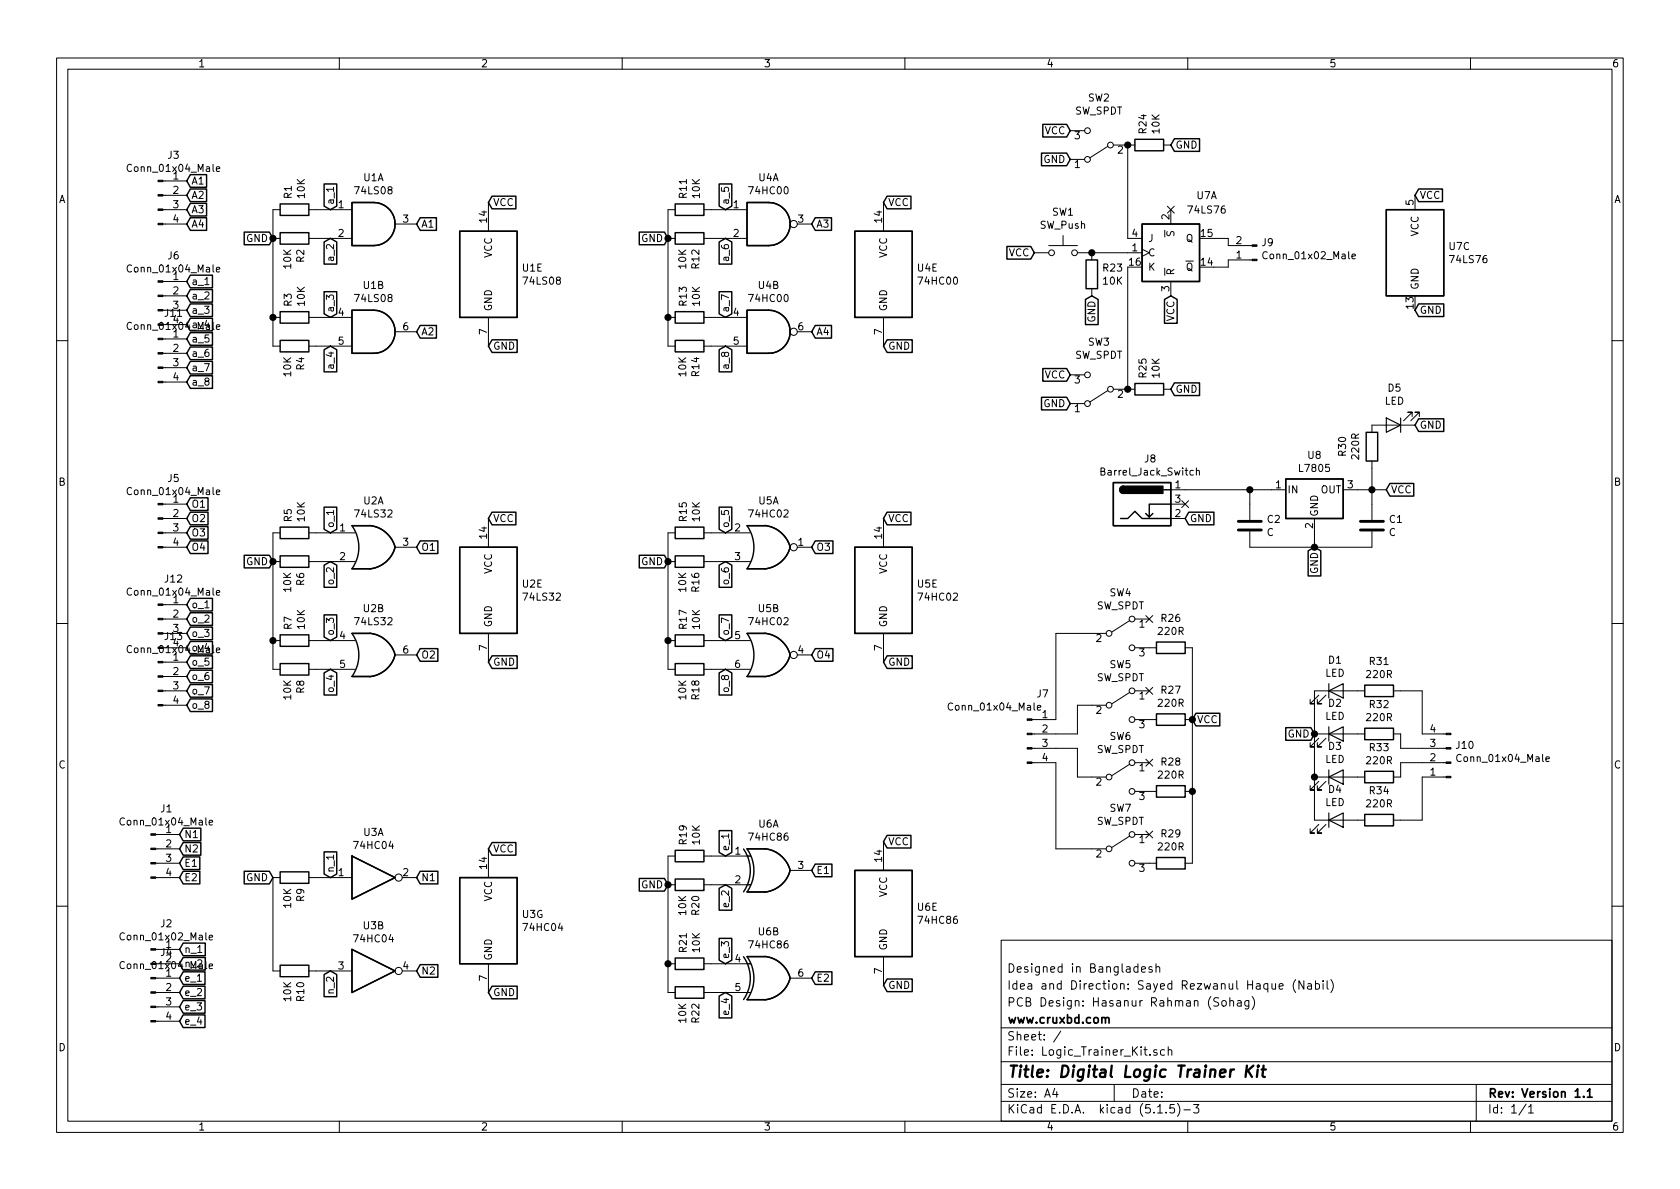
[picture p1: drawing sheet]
EESchema Schematic File Version 4
EELAYER 30 0
EELAYER END
$Descr A4 11693 8268
encoding utf-8
Sheet 1 1
Title "Digital Logic Trainer Kit"
Date ""
Rev "Version 1.1"
Comp "www.cruxbd.com"
Comment1 "PCB Design: Hasanur Rahman (Sohag)"
Comment2 "Idea and Direction: Sayed Rezwanul Haque (Nabil)"
Comment3 "Designed in Bangladesh"
Comment4 ""
$EndDescr
$Comp
L 74xx:74LS08 U1
U 1 1
P 2600 1550
F 0 "U1" H 2600 1875 50  0000 C CNN
F 1 "74LS08" H 2600 1784 50  0000 C CNN
F 2 "Logic_trainer_kit:DIP-14_W7.62mm" H 2600 1550 50  0001 C CNN
F 3 "http://www.ti.com/lit/gpn/sn74LS08" H 2600 1550 50  0001 C CNN
	1    2600 1550
	1    0    0    -1  
$EndComp
$Comp
L 74xx:74LS08 U1
U 2 1
P 2600 2300
F 0 "U1" H 2600 2625 50  0000 C CNN
F 1 "74LS08" H 2600 2534 50  0000 C CNN
F 2 "Logic_trainer_kit:DIP-14_W7.62mm" H 2600 2300 50  0001 C CNN
F 3 "http://www.ti.com/lit/gpn/sn74LS08" H 2600 2300 50  0001 C CNN
	2    2600 2300
	1    0    0    -1  
$EndComp
$Comp
L 74xx:74LS08 U1
U 5 1
P 3400 1900
F 0 "U1" H 3630 1946 50  0000 L CNN
F 1 "74LS08" H 3630 1855 50  0000 L CNN
F 2 "Logic_trainer_kit:DIP-14_W7.62mm" H 3400 1900 50  0001 C CNN
F 3 "http://www.ti.com/lit/gpn/sn74LS08" H 3400 1900 50  0001 C CNN
	5    3400 1900
	1    0    0    -1  
$EndComp
$Comp
L 74xx:74LS32 U2
U 1 1
P 2600 3800
F 0 "U2" H 2600 4125 50  0000 C CNN
F 1 "74LS32" H 2600 4034 50  0000 C CNN
F 2 "Logic_trainer_kit:DIP-14_W7.62mm" H 2600 3800 50  0001 C CNN
F 3 "http://www.ti.com/lit/gpn/sn74LS32" H 2600 3800 50  0001 C CNN
	1    2600 3800
	1    0    0    -1  
$EndComp
$Comp
L 74xx:74LS32 U2
U 2 1
P 2600 4550
F 0 "U2" H 2600 4875 50  0000 C CNN
F 1 "74LS32" H 2600 4784 50  0000 C CNN
F 2 "Logic_trainer_kit:DIP-14_W7.62mm" H 2600 4550 50  0001 C CNN
F 3 "http://www.ti.com/lit/gpn/sn74LS32" H 2600 4550 50  0001 C CNN
	2    2600 4550
	1    0    0    -1  
$EndComp
$Comp
L 74xx:74LS32 U2
U 5 1
P 3400 4100
F 0 "U2" H 3630 4146 50  0000 L CNN
F 1 "74LS32" H 3630 4055 50  0000 L CNN
F 2 "Logic_trainer_kit:DIP-14_W7.62mm" H 3400 4100 50  0001 C CNN
F 3 "http://www.ti.com/lit/gpn/sn74LS32" H 3400 4100 50  0001 C CNN
	5    3400 4100
	1    0    0    -1  
$EndComp
$Comp
L 74xx:74HC00 U4
U 1 1
P 5350 1550
F 0 "U4" H 5350 1875 50  0000 C CNN
F 1 "74HC00" H 5350 1784 50  0000 C CNN
F 2 "Logic_trainer_kit:DIP-14_W7.62mm" H 5350 1550 50  0001 C CNN
F 3 "http://www.ti.com/lit/gpn/sn74hc00" H 5350 1550 50  0001 C CNN
	1    5350 1550
	1    0    0    -1  
$EndComp
$Comp
L 74xx:74HC00 U4
U 2 1
P 5350 2300
F 0 "U4" H 5350 2625 50  0000 C CNN
F 1 "74HC00" H 5350 2534 50  0000 C CNN
F 2 "Logic_trainer_kit:DIP-14_W7.62mm" H 5350 2300 50  0001 C CNN
F 3 "http://www.ti.com/lit/gpn/sn74hc00" H 5350 2300 50  0001 C CNN
	2    5350 2300
	1    0    0    -1  
$EndComp
$Comp
L 74xx:74HC00 U4
U 5 1
P 6150 1900
F 0 "U4" H 6380 1946 50  0000 L CNN
F 1 "74HC00" H 6380 1855 50  0000 L CNN
F 2 "Logic_trainer_kit:DIP-14_W7.62mm" H 6150 1900 50  0001 C CNN
F 3 "http://www.ti.com/lit/gpn/sn74hc00" H 6150 1900 50  0001 C CNN
	5    6150 1900
	1    0    0    -1  
$EndComp
$Comp
L 74xx:74HC02 U5
U 1 1
P 5350 3800
F 0 "U5" H 5350 4125 50  0000 C CNN
F 1 "74HC02" H 5350 4034 50  0000 C CNN
F 2 "Logic_trainer_kit:DIP-14_W7.62mm" H 5350 3800 50  0001 C CNN
F 3 "http://www.ti.com/lit/gpn/sn74hc02" H 5350 3800 50  0001 C CNN
	1    5350 3800
	1    0    0    -1  
$EndComp
$Comp
L 74xx:74HC02 U5
U 5 1
P 6150 4100
F 0 "U5" H 6380 4146 50  0000 L CNN
F 1 "74HC02" H 6380 4055 50  0000 L CNN
F 2 "Logic_trainer_kit:DIP-14_W7.62mm" H 6150 4100 50  0001 C CNN
F 3 "http://www.ti.com/lit/gpn/sn74hc02" H 6150 4100 50  0001 C CNN
	5    6150 4100
	1    0    0    -1  
$EndComp
$Comp
L 74xx:74HC86 U6
U 1 1
P 5350 6050
F 0 "U6" H 5350 6375 50  0000 C CNN
F 1 "74HC86" H 5350 6284 50  0000 C CNN
F 2 "Logic_trainer_kit:DIP-14_W7.62mm" H 5350 6050 50  0001 C CNN
F 3 "http://www.ti.com/lit/gpn/sn74HC86" H 5350 6050 50  0001 C CNN
	1    5350 6050
	1    0    0    -1  
$EndComp
$Comp
L 74xx:74HC86 U6
U 5 1
P 6150 6350
F 0 "U6" H 6380 6396 50  0000 L CNN
F 1 "74HC86" H 6380 6305 50  0000 L CNN
F 2 "Logic_trainer_kit:DIP-14_W7.62mm" H 6150 6350 50  0001 C CNN
F 3 "http://www.ti.com/lit/gpn/sn74HC86" H 6150 6350 50  0001 C CNN
	5    6150 6350
	1    0    0    -1  
$EndComp
$Comp
L 74xx:74LS76 U7
U 1 1
P 8150 1750
F 0 "U7" H 8400 2150 50  0000 C CNN
F 1 "74LS76" H 8400 2050 50  0000 C CNN
F 2 "Logic_trainer_kit:DIP-16_W7.62mm" H 8150 1750 50  0001 C CNN
F 3 "http://www.ti.com/lit/gpn/sn74LS76" H 8150 1750 50  0001 C CNN
	1    8150 1750
	1    0    0    -1  
$EndComp
$Comp
L 74xx:74LS76 U7
U 3 1
P 9850 1750
F 0 "U7" H 10080 1796 50  0000 L CNN
F 1 "74LS76" H 10080 1705 50  0000 L CNN
F 2 "Logic_trainer_kit:DIP-16_W7.62mm" H 9850 1750 50  0001 C CNN
F 3 "http://www.ti.com/lit/gpn/sn74LS76" H 9850 1750 50  0001 C CNN
	3    9850 1750
	1    0    0    -1  
$EndComp
$Comp
L Regulator_Linear:L7805 U8
U 1 1
P 9150 3400
F 0 "U8" H 9150 3642 50  0000 C CNN
F 1 "L7805" H 9150 3551 50  0000 C CNN
F 2 "Package_TO_SOT_SMD:TO-252-2" H 9175 3250 50  0001 L CIN
F 3 "http://www.st.com/content/ccc/resource/technical/document/datasheet/41/4f/b3/b0/12/d4/47/88/CD00000444.pdf/files/CD00000444.pdf/jcr:content/translations/en.CD00000444.pdf" H 9150 3350 50  0001 C CNN
	1    9150 3400
	1    0    0    -1  
$EndComp
$Comp
L Device:LED D2
U 1 1
P 9300 5100
F 0 "D2" H 9293 5316 50  0000 C CNN
F 1 "LED" H 9293 5225 50  0000 C CNN
F 2 "LED_THT:LED_D5.0mm" H 9300 5100 50  0001 C CNN
F 3 "~" H 9300 5100 50  0001 C CNN
	1    9300 5100
	1    0    0    -1  
$EndComp
$Comp
L Device:LED D3
U 1 1
P 9300 5400
F 0 "D3" H 9293 5616 50  0000 C CNN
F 1 "LED" H 9293 5525 50  0000 C CNN
F 2 "LED_THT:LED_D5.0mm" H 9300 5400 50  0001 C CNN
F 3 "~" H 9300 5400 50  0001 C CNN
	1    9300 5400
	1    0    0    -1  
$EndComp
$Comp
L Device:LED D4
U 1 1
P 9300 5700
F 0 "D4" H 9293 5916 50  0000 C CNN
F 1 "LED" H 9293 5825 50  0000 C CNN
F 2 "LED_THT:LED_D5.0mm" H 9300 5700 50  0001 C CNN
F 3 "~" H 9300 5700 50  0001 C CNN
	1    9300 5700
	1    0    0    -1  
$EndComp
Wire Wire Line
	9150 5400 9150 5100
Wire Wire Line
	9150 5700 9150 5400
Connection ~ 9150 5400
Text GLabel 9150 5100 0    50   Input ~ 0
GND
$Comp
L Connector:Conn_01x04_Male J10
U 1 1
P 10100 5300
F 0 "J10" H 10072 5182 50  0000 R CNN
F 1 "Conn_01x04_Male" H 10072 5273 50  0000 R CNN
F 2 "Logic_trainer_kit:PinHeader_1x04_P2.54mm_Vertical" H 10100 5300 50  0001 C CNN
F 3 "~" H 10100 5300 50  0001 C CNN
	1    10100 5300
	-1   0    0    1   
$EndComp
Wire Wire Line
	9750 5100 9750 5200
Wire Wire Line
	9750 5400 9750 5300
$Comp
L Connector:Barrel_Jack_Switch J8
U 1 1
P 7950 3500
F 0 "J8" H 8007 3817 50  0000 C CNN
F 1 "Barrel_Jack_Switch" H 8007 3726 50  0000 C CNN
F 2 "Connector_BarrelJack:BarrelJack_Horizontal" H 8000 3460 50  0001 C CNN
F 3 "~" H 8000 3460 50  0001 C CNN
	1    7950 3500
	1    0    0    -1  
$EndComp
Text GLabel 8250 3600 2    50   Input ~ 0
GND
Text GLabel 9150 3800 3    50   Input ~ 0
GND
Text GLabel 9650 3400 2    50   Input ~ 0
VCC
Text GLabel 9850 1350 2    50   Input ~ 0
VCC
Text GLabel 6150 1400 2    50   Input ~ 0
VCC
Text GLabel 6150 3600 2    50   Input ~ 0
VCC
Text GLabel 6150 5850 2    50   Input ~ 0
VCC
Text GLabel 3400 1400 2    50   Input ~ 0
VCC
Text GLabel 6150 6850 2    50   Input ~ 0
GND
Text GLabel 6150 4600 2    50   Input ~ 0
GND
Text GLabel 6150 2400 2    50   Input ~ 0
GND
Text GLabel 9850 2150 2    50   Input ~ 0
GND
Text GLabel 3400 2400 2    50   Input ~ 0
GND
Text GLabel 3400 4600 2    50   Input ~ 0
GND
Text GLabel 8300 5000 2    50   Input ~ 0
VCC
$Comp
L Connector:Conn_01x04_Male J7
U 1 1
P 7150 5100
F 0 "J7" H 7258 5381 50  0000 C CNN
F 1 "Conn_01x04_Male" H 7258 5290 50  0000 R CNN
F 2 "Logic_trainer_kit:PinHeader_1x04_P2.54mm_Vertical" H 7150 5100 50  0001 C CNN
F 3 "~" H 7150 5100 50  0001 C CNN
	1    7150 5100
	1    0    0    -1  
$EndComp
Wire Wire Line
	9900 5200 9750 5200
Wire Wire Line
	9750 5300 9900 5300
Wire Wire Line
	9900 5400 9900 5700
Wire Wire Line
	9900 5700 9750 5700
Wire Wire Line
	7350 5100 7500 5100
Wire Wire Line
	7350 5200 7500 5200
$Comp
L Connector:Conn_01x04_Male J3
U 1 1
P 1100 1350
F 0 "J3" H 1208 1631 50  0000 C CNN
F 1 "Conn_01x04_Male" H 1208 1540 50  0000 C CNN
F 2 "Logic_trainer_kit:PinHeader_1x04_P2.54mm_Vertical" H 1100 1350 50  0001 C CNN
F 3 "~" H 1100 1350 50  0001 C CNN
	1    1100 1350
	1    0    0    -1  
$EndComp
$Comp
L Connector:Conn_01x04_Male J5
U 1 1
P 1100 3600
F 0 "J5" H 1208 3881 50  0000 C CNN
F 1 "Conn_01x04_Male" H 1208 3790 50  0000 C CNN
F 2 "Logic_trainer_kit:PinHeader_1x04_P2.54mm_Vertical" H 1100 3600 50  0001 C CNN
F 3 "~" H 1100 3600 50  0001 C CNN
	1    1100 3600
	1    0    0    -1  
$EndComp
$Comp
L Connector:Conn_01x04_Male J1
U 1 1
P 1050 5900
F 0 "J1" H 1158 6181 50  0000 C CNN
F 1 "Conn_01x04_Male" H 1158 6090 50  0000 C CNN
F 2 "Logic_trainer_kit:PinHeader_1x04_P2.54mm_Vertical" H 1050 5900 50  0001 C CNN
F 3 "~" H 1050 5900 50  0001 C CNN
	1    1050 5900
	1    0    0    -1  
$EndComp
Wire Wire Line
	1900 6750 1900 6100
Text GLabel 1900 6100 0    50   Input ~ 0
GND
Text GLabel 3400 6900 2    50   Input ~ 0
GND
Text GLabel 3400 5900 2    50   Input ~ 0
VCC
$Comp
L Device:R R9
U 1 1
P 2050 6100
F 0 "R9" H 2120 6146 50  0000 L CNN
F 1 "10K" H 2120 6055 50  0000 L CNN
F 2 "Resistor_SMD:R_1206_3216Metric_Pad1.42x1.75mm_HandSolder" V 1980 6100 50  0001 C CNN
F 3 "~" H 2050 6100 50  0001 C CNN
	1    2050 6100
	0    1    1    0   
$EndComp
$Comp
L Device:R R10
U 1 1
P 2050 6750
F 0 "R10" H 2120 6796 50  0000 L CNN
F 1 "10K" H 2120 6705 50  0000 L CNN
F 2 "Resistor_SMD:R_1206_3216Metric_Pad1.42x1.75mm_HandSolder" V 1980 6750 50  0001 C CNN
F 3 "~" H 2050 6750 50  0001 C CNN
	1    2050 6750
	0    1    1    0   
$EndComp
$Comp
L 74xx:74HC04 U3
U 7 1
P 3400 6400
F 0 "U3" H 3630 6446 50  0000 L CNN
F 1 "74HC04" H 3630 6355 50  0000 L CNN
F 2 "Logic_trainer_kit:DIP-14_W7.62mm" H 3400 6400 50  0001 C CNN
F 3 "https://assets.nexperia.com/documents/data-sheet/74HC_HCT04.pdf" H 3400 6400 50  0001 C CNN
	7    3400 6400
	1    0    0    -1  
$EndComp
$Comp
L 74xx:74HC04 U3
U 2 1
P 2600 6750
F 0 "U3" H 2600 7067 50  0000 C CNN
F 1 "74HC04" H 2600 6976 50  0000 C CNN
F 2 "Logic_trainer_kit:DIP-14_W7.62mm" H 2600 6750 50  0001 C CNN
F 3 "https://assets.nexperia.com/documents/data-sheet/74HC_HCT04.pdf" H 2600 6750 50  0001 C CNN
	2    2600 6750
	1    0    0    -1  
$EndComp
$Comp
L 74xx:74HC04 U3
U 1 1
P 2600 6100
F 0 "U3" H 2600 6417 50  0000 C CNN
F 1 "74HC04" H 2600 6326 50  0000 C CNN
F 2 "Logic_trainer_kit:DIP-14_W7.62mm" H 2600 6100 50  0001 C CNN
F 3 "https://assets.nexperia.com/documents/data-sheet/74HC_HCT04.pdf" H 2600 6100 50  0001 C CNN
	1    2600 6100
	1    0    0    -1  
$EndComp
Text GLabel 1300 1250 2    50   Input ~ 0
A1
Text GLabel 1300 1350 2    50   Input ~ 0
A2
Text GLabel 1300 1450 2    50   Input ~ 0
A3
Text GLabel 1300 1550 2    50   Input ~ 0
A4
Text GLabel 2900 1550 2    50   Input ~ 0
A1
Text GLabel 2900 2300 2    50   Input ~ 0
A2
Text GLabel 5650 1550 2    50   Input ~ 0
A3
Text GLabel 5650 2300 2    50   Input ~ 0
A4
Text GLabel 1300 1950 2    50   Input ~ 0
a_1
Text GLabel 1300 2050 2    50   Input ~ 0
a_2
Text GLabel 1300 2650 2    50   Input ~ 0
a_8
Text GLabel 1300 2550 2    50   Input ~ 0
a_7
Text GLabel 1300 2450 2    50   Input ~ 0
a_6
Text GLabel 1300 2350 2    50   Input ~ 0
a_5
Text GLabel 1300 2250 2    50   Input ~ 0
a_4
Text GLabel 1300 2150 2    50   Input ~ 0
a_3
Text GLabel 1900 1650 0    50   Input ~ 0
GND
Wire Wire Line
	1900 1450 1900 1650
$Comp
L Device:R R2
U 1 1
P 2050 1650
F 0 "R2" H 2120 1696 50  0000 L CNN
F 1 "10K" H 2120 1605 50  0000 L CNN
F 2 "Resistor_SMD:R_1206_3216Metric_Pad1.42x1.75mm_HandSolder" V 1980 1650 50  0001 C CNN
F 3 "~" H 2050 1650 50  0001 C CNN
	1    2050 1650
	0    1    1    0   
$EndComp
$Comp
L Device:R R4
U 1 1
P 2050 2400
F 0 "R4" H 2120 2446 50  0000 L CNN
F 1 "10K" H 2120 2355 50  0000 L CNN
F 2 "Resistor_SMD:R_1206_3216Metric_Pad1.42x1.75mm_HandSolder" V 1980 2400 50  0001 C CNN
F 3 "~" H 2050 2400 50  0001 C CNN
	1    2050 2400
	0    1    1    0   
$EndComp
$Comp
L Device:R R3
U 1 1
P 2050 2200
F 0 "R3" H 2120 2246 50  0000 L CNN
F 1 "10K" H 2120 2155 50  0000 L CNN
F 2 "Resistor_SMD:R_1206_3216Metric_Pad1.42x1.75mm_HandSolder" V 1980 2200 50  0001 C CNN
F 3 "~" H 2050 2200 50  0001 C CNN
	1    2050 2200
	0    -1   -1   0   
$EndComp
Wire Wire Line
	1900 1650 1900 2200
Connection ~ 1900 1650
Wire Wire Line
	1900 2400 1900 2200
Connection ~ 1900 2200
Wire Wire Line
	2200 1450 2300 1450
Wire Wire Line
	2200 1650 2300 1650
Wire Wire Line
	2200 2200 2300 2200
Wire Wire Line
	2200 2400 2300 2400
Text GLabel 4650 1650 0    50   Input ~ 0
GND
Wire Wire Line
	4650 1450 4650 1650
$Comp
L Device:R R12
U 1 1
P 4800 1650
F 0 "R12" H 4870 1696 50  0000 L CNN
F 1 "10K" H 4870 1605 50  0000 L CNN
F 2 "Resistor_SMD:R_1206_3216Metric_Pad1.42x1.75mm_HandSolder" V 4730 1650 50  0001 C CNN
F 3 "~" H 4800 1650 50  0001 C CNN
	1    4800 1650
	0    1    1    0   
$EndComp
$Comp
L Device:R R11
U 1 1
P 4800 1450
F 0 "R11" H 4870 1496 50  0000 L CNN
F 1 "10K" H 4870 1405 50  0000 L CNN
F 2 "Resistor_SMD:R_1206_3216Metric_Pad1.42x1.75mm_HandSolder" V 4730 1450 50  0001 C CNN
F 3 "~" H 4800 1450 50  0001 C CNN
	1    4800 1450
	0    -1   -1   0   
$EndComp
$Comp
L Device:R R14
U 1 1
P 4800 2400
F 0 "R14" H 4870 2446 50  0000 L CNN
F 1 "10K" H 4870 2355 50  0000 L CNN
F 2 "Resistor_SMD:R_1206_3216Metric_Pad1.42x1.75mm_HandSolder" V 4730 2400 50  0001 C CNN
F 3 "~" H 4800 2400 50  0001 C CNN
	1    4800 2400
	0    1    1    0   
$EndComp
$Comp
L Device:R R13
U 1 1
P 4800 2200
F 0 "R13" H 4870 2246 50  0000 L CNN
F 1 "10K" H 4870 2155 50  0000 L CNN
F 2 "Resistor_SMD:R_1206_3216Metric_Pad1.42x1.75mm_HandSolder" V 4730 2200 50  0001 C CNN
F 3 "~" H 4800 2200 50  0001 C CNN
	1    4800 2200
	0    -1   -1   0   
$EndComp
Wire Wire Line
	4650 1650 4650 2200
Connection ~ 4650 1650
Wire Wire Line
	4650 2400 4650 2200
Connection ~ 4650 2200
Wire Wire Line
	4950 1450 5050 1450
Wire Wire Line
	4950 1650 5050 1650
Wire Wire Line
	4950 2200 5050 2200
Wire Wire Line
	4950 2400 5050 2400
Wire Wire Line
	2200 6100 2300 6100
Wire Wire Line
	2300 6750 2200 6750
Text GLabel 1900 3900 0    50   Input ~ 0
GND
Wire Wire Line
	1900 3700 1900 3900
$Comp
L Device:R R6
U 1 1
P 2050 3900
F 0 "R6" H 2120 3946 50  0000 L CNN
F 1 "10K" H 2120 3855 50  0000 L CNN
F 2 "Resistor_SMD:R_1206_3216Metric_Pad1.42x1.75mm_HandSolder" V 1980 3900 50  0001 C CNN
F 3 "~" H 2050 3900 50  0001 C CNN
	1    2050 3900
	0    1    1    0   
$EndComp
$Comp
L Device:R R5
U 1 1
P 2050 3700
F 0 "R5" H 2120 3746 50  0000 L CNN
F 1 "10K" H 2120 3655 50  0000 L CNN
F 2 "Resistor_SMD:R_1206_3216Metric_Pad1.42x1.75mm_HandSolder" V 1980 3700 50  0001 C CNN
F 3 "~" H 2050 3700 50  0001 C CNN
	1    2050 3700
	0    -1   -1   0   
$EndComp
$Comp
L Device:R R8
U 1 1
P 2050 4650
F 0 "R8" H 2120 4696 50  0000 L CNN
F 1 "10K" H 2120 4605 50  0000 L CNN
F 2 "Resistor_SMD:R_1206_3216Metric_Pad1.42x1.75mm_HandSolder" V 1980 4650 50  0001 C CNN
F 3 "~" H 2050 4650 50  0001 C CNN
	1    2050 4650
	0    1    1    0   
$EndComp
$Comp
L Device:R R7
U 1 1
P 2050 4450
F 0 "R7" H 2120 4496 50  0000 L CNN
F 1 "10K" H 2120 4405 50  0000 L CNN
F 2 "Resistor_SMD:R_1206_3216Metric_Pad1.42x1.75mm_HandSolder" V 1980 4450 50  0001 C CNN
F 3 "~" H 2050 4450 50  0001 C CNN
	1    2050 4450
	0    -1   -1   0   
$EndComp
Wire Wire Line
	1900 3900 1900 4450
Connection ~ 1900 3900
Wire Wire Line
	1900 4650 1900 4450
Connection ~ 1900 4450
Wire Wire Line
	2200 3700 2300 3700
Wire Wire Line
	2200 3900 2300 3900
Wire Wire Line
	2200 4450 2300 4450
Wire Wire Line
	2200 4650 2300 4650
Text GLabel 4650 6150 0    50   Input ~ 0
GND
Wire Wire Line
	4650 5950 4650 6150
$Comp
L Device:R R20
U 1 1
P 4800 6150
F 0 "R20" H 4870 6196 50  0000 L CNN
F 1 "10K" H 4870 6105 50  0000 L CNN
F 2 "Resistor_SMD:R_1206_3216Metric_Pad1.42x1.75mm_HandSolder" V 4730 6150 50  0001 C CNN
F 3 "~" H 4800 6150 50  0001 C CNN
	1    4800 6150
	0    1    1    0   
$EndComp
$Comp
L Device:R R19
U 1 1
P 4800 5950
F 0 "R19" H 4870 5996 50  0000 L CNN
F 1 "10K" H 4870 5905 50  0000 L CNN
F 2 "Resistor_SMD:R_1206_3216Metric_Pad1.42x1.75mm_HandSolder" V 4730 5950 50  0001 C CNN
F 3 "~" H 4800 5950 50  0001 C CNN
	1    4800 5950
	0    -1   -1   0   
$EndComp
$Comp
L Device:R R22
U 1 1
P 4800 6900
F 0 "R22" H 4870 6946 50  0000 L CNN
F 1 "10K" H 4870 6855 50  0000 L CNN
F 2 "Resistor_SMD:R_1206_3216Metric_Pad1.42x1.75mm_HandSolder" V 4730 6900 50  0001 C CNN
F 3 "~" H 4800 6900 50  0001 C CNN
	1    4800 6900
	0    1    1    0   
$EndComp
$Comp
L Device:R R21
U 1 1
P 4800 6700
F 0 "R21" H 4870 6746 50  0000 L CNN
F 1 "10K" H 4870 6655 50  0000 L CNN
F 2 "Resistor_SMD:R_1206_3216Metric_Pad1.42x1.75mm_HandSolder" V 4730 6700 50  0001 C CNN
F 3 "~" H 4800 6700 50  0001 C CNN
	1    4800 6700
	0    -1   -1   0   
$EndComp
Wire Wire Line
	4650 6150 4650 6700
Connection ~ 4650 6150
Wire Wire Line
	4650 6900 4650 6700
Connection ~ 4650 6700
Wire Wire Line
	4950 5950 5050 5950
Wire Wire Line
	4950 6150 5050 6150
Wire Wire Line
	4950 6700 5050 6700
Wire Wire Line
	4950 6900 5050 6900
Wire Wire Line
	4950 4650 5050 4650
Wire Wire Line
	4950 4450 5050 4450
Wire Wire Line
	4950 3900 5050 3900
Wire Wire Line
	4950 3700 5050 3700
Connection ~ 4650 4450
Wire Wire Line
	4650 4650 4650 4450
Connection ~ 4650 3900
Wire Wire Line
	4650 3900 4650 4450
$Comp
L Device:R R17
U 1 1
P 4800 4450
F 0 "R17" H 4870 4496 50  0000 L CNN
F 1 "10K" H 4870 4405 50  0000 L CNN
F 2 "Resistor_SMD:R_1206_3216Metric_Pad1.42x1.75mm_HandSolder" V 4730 4450 50  0001 C CNN
F 3 "~" H 4800 4450 50  0001 C CNN
	1    4800 4450
	0    -1   -1   0   
$EndComp
$Comp
L Device:R R18
U 1 1
P 4800 4650
F 0 "R18" H 4870 4696 50  0000 L CNN
F 1 "10K" H 4870 4605 50  0000 L CNN
F 2 "Resistor_SMD:R_1206_3216Metric_Pad1.42x1.75mm_HandSolder" V 4730 4650 50  0001 C CNN
F 3 "~" H 4800 4650 50  0001 C CNN
	1    4800 4650
	0    1    1    0   
$EndComp
$Comp
L Device:R R15
U 1 1
P 4800 3700
F 0 "R15" H 4870 3746 50  0000 L CNN
F 1 "10K" H 4870 3655 50  0000 L CNN
F 2 "Resistor_SMD:R_1206_3216Metric_Pad1.42x1.75mm_HandSolder" V 4730 3700 50  0001 C CNN
F 3 "~" H 4800 3700 50  0001 C CNN
	1    4800 3700
	0    -1   -1   0   
$EndComp
$Comp
L Device:R R16
U 1 1
P 4800 3900
F 0 "R16" H 4870 3946 50  0000 L CNN
F 1 "10K" H 4870 3855 50  0000 L CNN
F 2 "Resistor_SMD:R_1206_3216Metric_Pad1.42x1.75mm_HandSolder" V 4730 3900 50  0001 C CNN
F 3 "~" H 4800 3900 50  0001 C CNN
	1    4800 3900
	0    1    1    0   
$EndComp
Wire Wire Line
	4650 3700 4650 3900
Text GLabel 4650 3900 0    50   Input ~ 0
GND
$Comp
L 74xx:74HC02 U5
U 2 1
P 5350 4550
F 0 "U5" H 5350 4875 50  0000 C CNN
F 1 "74HC02" H 5350 4784 50  0000 C CNN
F 2 "Logic_trainer_kit:DIP-14_W7.62mm" H 5350 4550 50  0001 C CNN
F 3 "http://www.ti.com/lit/gpn/sn74hc02" H 5350 4550 50  0001 C CNN
	2    5350 4550
	1    0    0    -1  
$EndComp
Text GLabel 1300 3500 2    50   Input ~ 0
O1
Text GLabel 1300 3600 2    50   Input ~ 0
O2
Text GLabel 1300 3700 2    50   Input ~ 0
O3
Text GLabel 1300 3800 2    50   Input ~ 0
O4
Text GLabel 1300 4200 2    50   Input ~ 0
o_1
Text GLabel 1300 4300 2    50   Input ~ 0
o_2
Text GLabel 1300 4400 2    50   Input ~ 0
o_3
Text GLabel 1300 4500 2    50   Input ~ 0
o_4
Text GLabel 1300 4600 2    50   Input ~ 0
o_5
Text GLabel 1300 4700 2    50   Input ~ 0
o_6
Text GLabel 1300 4800 2    50   Input ~ 0
o_7
Text GLabel 1300 4900 2    50   Input ~ 0
o_8
Text GLabel 2900 3800 2    50   Input ~ 0
O1
Text GLabel 2900 4550 2    50   Input ~ 0
O2
Text GLabel 5650 3800 2    50   Input ~ 0
O3
Text GLabel 5650 4550 2    50   Input ~ 0
O4
Text GLabel 1250 5800 2    50   Input ~ 0
N1
Text GLabel 1250 5900 2    50   Input ~ 0
N2
Text GLabel 1250 6000 2    50   Input ~ 0
E1
Text GLabel 1250 6100 2    50   Input ~ 0
E2
Text GLabel 2900 6100 2    50   Input ~ 0
N1
Text GLabel 2900 6750 2    50   Input ~ 0
N2
Text GLabel 5650 6050 2    50   Input ~ 0
E1
Text GLabel 5650 6800 2    50   Input ~ 0
E2
Text GLabel 1250 6600 2    50   Input ~ 0
n_1
Text GLabel 1250 6700 2    50   Input ~ 0
n_2
Text GLabel 1250 6800 2    50   Input ~ 0
e_1
Text GLabel 1250 6900 2    50   Input ~ 0
e_2
Text GLabel 1250 7000 2    50   Input ~ 0
e_3
Text GLabel 1250 7100 2    50   Input ~ 0
e_4
$Comp
L Device:R R1
U 1 1
P 2050 1450
F 0 "R1" H 2120 1496 50  0000 L CNN
F 1 "10K" H 2120 1405 50  0000 L CNN
F 2 "Resistor_SMD:R_1206_3216Metric_Pad1.42x1.75mm_HandSolder" V 1980 1450 50  0001 C CNN
F 3 "~" H 2050 1450 50  0001 C CNN
	1    2050 1450
	0    -1   -1   0   
$EndComp
$Comp
L Device:R R27
U 1 1
P 8150 5000
F 0 "R27" V 7943 5000 50  0000 C CNN
F 1 "220R" V 8034 5000 50  0000 C CNN
F 2 "Resistor_SMD:R_1206_3216Metric_Pad1.42x1.75mm_HandSolder" V 8080 5000 50  0001 C CNN
F 3 "~" H 8150 5000 50  0001 C CNN
	1    8150 5000
	0    1    1    0   
$EndComp
$Comp
L Device:R R28
U 1 1
P 8150 5500
F 0 "R28" V 7943 5500 50  0000 C CNN
F 1 "220R" V 8034 5500 50  0000 C CNN
F 2 "Resistor_SMD:R_1206_3216Metric_Pad1.42x1.75mm_HandSolder" V 8080 5500 50  0001 C CNN
F 3 "~" H 8150 5500 50  0001 C CNN
	1    8150 5500
	0    1    1    0   
$EndComp
$Comp
L Device:R R29
U 1 1
P 8150 6000
F 0 "R29" V 7943 6000 50  0000 C CNN
F 1 "220R" V 8034 6000 50  0000 C CNN
F 2 "Resistor_SMD:R_1206_3216Metric_Pad1.42x1.75mm_HandSolder" V 8080 6000 50  0001 C CNN
F 3 "~" H 8150 6000 50  0001 C CNN
	1    8150 6000
	0    1    1    0   
$EndComp
$Comp
L Device:R R32
U 1 1
P 9600 5100
F 0 "R32" V 9393 5100 50  0000 C CNN
F 1 "220R" V 9484 5100 50  0000 C CNN
F 2 "Resistor_SMD:R_1206_3216Metric_Pad1.42x1.75mm_HandSolder" V 9530 5100 50  0001 C CNN
F 3 "~" H 9600 5100 50  0001 C CNN
	1    9600 5100
	0    1    1    0   
$EndComp
$Comp
L Device:R R33
U 1 1
P 9600 5400
F 0 "R33" V 9393 5400 50  0000 C CNN
F 1 "220R" V 9484 5400 50  0000 C CNN
F 2 "Resistor_SMD:R_1206_3216Metric_Pad1.42x1.75mm_HandSolder" V 9530 5400 50  0001 C CNN
F 3 "~" H 9600 5400 50  0001 C CNN
	1    9600 5400
	0    1    1    0   
$EndComp
$Comp
L Device:R R34
U 1 1
P 9600 5700
F 0 "R34" V 9393 5700 50  0000 C CNN
F 1 "220R" V 9484 5700 50  0000 C CNN
F 2 "Resistor_SMD:R_1206_3216Metric_Pad1.42x1.75mm_HandSolder" V 9530 5700 50  0001 C CNN
F 3 "~" H 9600 5700 50  0001 C CNN
	1    9600 5700
	0    1    1    0   
$EndComp
$Comp
L Connector:Conn_01x02_Male J9
U 1 1
P 8750 1800
F 0 "J9" H 8722 1682 50  0000 R CNN
F 1 "Conn_01x02_Male" H 8722 1773 50  0000 R CNN
F 2 "Connector_PinHeader_2.54mm:PinHeader_1x02_P2.54mm_Vertical" H 8750 1800 50  0001 C CNN
F 3 "~" H 8750 1800 50  0001 C CNN
	1    8750 1800
	-1   0    0    1   
$EndComp
Wire Wire Line
	8450 1650 8550 1650
Wire Wire Line
	8550 1650 8550 1700
Wire Wire Line
	8450 1850 8550 1850
Wire Wire Line
	8550 1850 8550 1800
$Comp
L Device:R R23
U 1 1
P 7600 1900
F 0 "R23" H 7670 1946 50  0000 L CNN
F 1 "10K" H 7670 1855 50  0000 L CNN
F 2 "Resistor_SMD:R_1206_3216Metric_Pad1.42x1.75mm_HandSolder" V 7530 1900 50  0001 C CNN
F 3 "~" H 7600 1900 50  0001 C CNN
	1    7600 1900
	1    0    0    -1  
$EndComp
$Comp
L Switch:SW_Push SW1
U 1 1
P 7400 1750
F 0 "SW1" H 7400 2035 50  0000 C CNN
F 1 "SW_Push" H 7400 1944 50  0000 C CNN
F 2 "Button_Switch_SMD:SW_Push_1P1T_NO_6x6mm_H9.5mm" H 7400 1950 50  0001 C CNN
F 3 "~" H 7400 1950 50  0001 C CNN
	1    7400 1750
	1    0    0    -1  
$EndComp
Wire Wire Line
	7850 1750 7600 1750
Connection ~ 7600 1750
Text GLabel 8150 2050 3    50   Input ~ 0
VCC
NoConn ~ 8150 1450
Text GLabel 7600 2050 3    50   Input ~ 0
GND
Text GLabel 7200 1750 0    50   Input ~ 0
VCC
$Comp
L Switch:SW_SPDT SW2
U 1 1
P 7650 1000
F 0 "SW2" H 7650 675 50  0000 C CNN
F 1 "SW_SPDT" H 7650 766 50  0000 C CNN
F 2 "Logic_trainer_kit:SPDT_Switch" H 7650 1000 50  0001 C CNN
F 3 "~" H 7650 1000 50  0001 C CNN
	1    7650 1000
	-1   0    0    1   
$EndComp
$Comp
L Switch:SW_SPDT SW3
U 1 1
P 7650 2700
F 0 "SW3" H 7650 2375 50  0000 C CNN
F 1 "SW_SPDT" H 7650 2466 50  0000 C CNN
F 2 "Logic_trainer_kit:SPDT_Switch" H 7650 2700 50  0001 C CNN
F 3 "~" H 7650 2700 50  0001 C CNN
	1    7650 2700
	-1   0    0    1   
$EndComp
Wire Wire Line
	7850 1000 7850 1650
Wire Wire Line
	7850 1850 7850 2700
$Comp
L Device:R R25
U 1 1
P 8000 2700
F 0 "R25" H 8070 2746 50  0000 L CNN
F 1 "10K" H 8070 2655 50  0000 L CNN
F 2 "Resistor_SMD:R_1206_3216Metric_Pad1.42x1.75mm_HandSolder" V 7930 2700 50  0001 C CNN
F 3 "~" H 8000 2700 50  0001 C CNN
	1    8000 2700
	0    -1   -1   0   
$EndComp
Text GLabel 8150 2700 2    50   Input ~ 0
GND
Connection ~ 7850 2700
$Comp
L Device:R R24
U 1 1
P 8000 1000
F 0 "R24" H 8070 1046 50  0000 L CNN
F 1 "10K" H 8070 955 50  0000 L CNN
F 2 "Resistor_SMD:R_1206_3216Metric_Pad1.42x1.75mm_HandSolder" V 7930 1000 50  0001 C CNN
F 3 "~" H 8000 1000 50  0001 C CNN
	1    8000 1000
	0    -1   -1   0   
$EndComp
Text GLabel 8150 1000 2    50   Input ~ 0
GND
Connection ~ 7850 1000
Text GLabel 7450 900  0    50   Input ~ 0
VCC
Text GLabel 7450 2600 0    50   Input ~ 0
VCC
Text GLabel 7450 2800 0    50   Input ~ 0
GND
Text GLabel 7450 1100 0    50   Input ~ 0
GND
$Comp
L Switch:SW_SPDT SW4
U 1 1
P 7800 4400
F 0 "SW4" H 7800 4685 50  0000 C CNN
F 1 "SW_SPDT" H 7800 4594 50  0000 C CNN
F 2 "Logic_trainer_kit:SPDT_Switch" H 7800 4400 50  0001 C CNN
F 3 "~" H 7800 4400 50  0001 C CNN
	1    7800 4400
	1    0    0    -1  
$EndComp
$Comp
L Device:R R31
U 1 1
P 9600 4800
F 0 "R31" V 9393 4800 50  0000 C CNN
F 1 "220R" V 9484 4800 50  0000 C CNN
F 2 "Resistor_SMD:R_1206_3216Metric_Pad1.42x1.75mm_HandSolder" V 9530 4800 50  0001 C CNN
F 3 "~" H 9600 4800 50  0001 C CNN
	1    9600 4800
	0    1    1    0   
$EndComp
Wire Wire Line
	9900 4800 9900 5100
Wire Wire Line
	9750 4800 9900 4800
$Comp
L Device:R R26
U 1 1
P 8150 4500
F 0 "R26" V 7943 4500 50  0000 C CNN
F 1 "220R" V 8034 4500 50  0000 C CNN
F 2 "Resistor_SMD:R_1206_3216Metric_Pad1.42x1.75mm_HandSolder" V 8080 4500 50  0001 C CNN
F 3 "~" H 8150 4500 50  0001 C CNN
	1    8150 4500
	0    1    1    0   
$EndComp
Connection ~ 9150 5100
Wire Wire Line
	9150 4800 9150 5100
$Comp
L Device:LED D1
U 1 1
P 9300 4800
F 0 "D1" H 9293 5016 50  0000 C CNN
F 1 "LED" H 9293 4925 50  0000 C CNN
F 2 "LED_THT:LED_D5.0mm" H 9300 4800 50  0001 C CNN
F 3 "~" H 9300 4800 50  0001 C CNN
	1    9300 4800
	1    0    0    -1  
$EndComp
$Comp
L Switch:SW_SPDT SW5
U 1 1
P 7800 4900
F 0 "SW5" H 7800 5185 50  0000 C CNN
F 1 "SW_SPDT" H 7800 5094 50  0000 C CNN
F 2 "Logic_trainer_kit:SPDT_Switch" H 7800 4900 50  0001 C CNN
F 3 "~" H 7800 4900 50  0001 C CNN
	1    7800 4900
	1    0    0    -1  
$EndComp
$Comp
L Switch:SW_SPDT SW6
U 1 1
P 7800 5400
F 0 "SW6" H 7800 5685 50  0000 C CNN
F 1 "SW_SPDT" H 7800 5594 50  0000 C CNN
F 2 "Logic_trainer_kit:SPDT_Switch" H 7800 5400 50  0001 C CNN
F 3 "~" H 7800 5400 50  0001 C CNN
	1    7800 5400
	1    0    0    -1  
$EndComp
$Comp
L Switch:SW_SPDT SW7
U 1 1
P 7800 5900
F 0 "SW7" H 7800 6185 50  0000 C CNN
F 1 "SW_SPDT" H 7800 6094 50  0000 C CNN
F 2 "Logic_trainer_kit:SPDT_Switch" H 7800 5900 50  0001 C CNN
F 3 "~" H 7800 5900 50  0001 C CNN
	1    7800 5900
	1    0    0    -1  
$EndComp
Wire Wire Line
	7600 4400 7350 4400
Wire Wire Line
	7350 4400 7350 5000
Wire Wire Line
	7600 5900 7350 5900
Wire Wire Line
	7350 5300 7350 5900
Wire Wire Line
	7600 5400 7500 5400
Wire Wire Line
	7500 5200 7500 5400
Wire Wire Line
	7600 4900 7500 4900
Wire Wire Line
	7500 4900 7500 5100
Wire Wire Line
	8300 4500 8300 5000
Wire Wire Line
	8300 6000 8300 5500
Wire Wire Line
	8300 5000 8300 5500
Connection ~ 8300 5000
Connection ~ 8300 5500
$Comp
L Device:C C1
U 1 1
P 9550 3650
F 0 "C1" H 9665 3696 50  0000 L CNN
F 1 "C" H 9665 3605 50  0000 L CNN
F 2 "Capacitor_SMD:C_1206_3216Metric_Pad1.42x1.75mm_HandSolder" H 9588 3500 50  0001 C CNN
F 3 "~" H 9550 3650 50  0001 C CNN
	1    9550 3650
	1    0    0    -1  
$EndComp
Wire Wire Line
	9450 3400 9550 3400
Wire Wire Line
	9550 3500 9550 3400
Connection ~ 9550 3400
Wire Wire Line
	9550 3400 9650 3400
Wire Wire Line
	9150 3700 9150 3800
Wire Wire Line
	9550 3800 9150 3800
$Comp
L Device:LED D5
U 1 1
P 9700 2950
F 0 "D5" H 9693 2695 50  0000 C CNN
F 1 "LED" H 9693 2786 50  0000 C CNN
F 2 "LED_THT:LED_D3.0mm" H 9700 2950 50  0001 C CNN
F 3 "~" H 9700 2950 50  0001 C CNN
	1    9700 2950
	-1   0    0    1   
$EndComp
$Comp
L Device:R R30
U 1 1
P 9550 3100
F 0 "R30" V 9343 3100 50  0000 C CNN
F 1 "220R" V 9434 3100 50  0000 C CNN
F 2 "Resistor_SMD:R_1206_3216Metric_Pad1.42x1.75mm_HandSolder" V 9480 3100 50  0001 C CNN
F 3 "~" H 9550 3100 50  0001 C CNN
	1    9550 3100
	1    0    0    -1  
$EndComp
Wire Wire Line
	9550 3250 9550 3400
Text GLabel 9850 2950 2    50   Input ~ 0
GND
NoConn ~ 8250 3500
$Comp
L Connector:Conn_01x04_Male J6
U 1 1
P 1100 2050
F 0 "J6" H 1208 2331 50  0000 C CNN
F 1 "Conn_01x04_Male" H 1208 2240 50  0000 C CNN
F 2 "Logic_trainer_kit:PinHeader_1x04_P2.54mm_Vertical" H 1100 2050 50  0001 C CNN
F 3 "~" H 1100 2050 50  0001 C CNN
	1    1100 2050
	1    0    0    -1  
$EndComp
$Comp
L Connector:Conn_01x04_Male J11
U 1 1
P 1100 2450
F 0 "J11" H 1208 2731 50  0000 C CNN
F 1 "Conn_01x04_Male" H 1208 2640 50  0000 C CNN
F 2 "Logic_trainer_kit:PinHeader_1x04_P2.54mm_Vertical" H 1100 2450 50  0001 C CNN
F 3 "~" H 1100 2450 50  0001 C CNN
	1    1100 2450
	1    0    0    -1  
$EndComp
$Comp
L Connector:Conn_01x04_Male J12
U 1 1
P 1100 4300
F 0 "J12" H 1208 4581 50  0000 C CNN
F 1 "Conn_01x04_Male" H 1208 4490 50  0000 C CNN
F 2 "Logic_trainer_kit:PinHeader_1x04_P2.54mm_Vertical" H 1100 4300 50  0001 C CNN
F 3 "~" H 1100 4300 50  0001 C CNN
	1    1100 4300
	1    0    0    -1  
$EndComp
$Comp
L Connector:Conn_01x04_Male J13
U 1 1
P 1100 4700
F 0 "J13" H 1208 4981 50  0000 C CNN
F 1 "Conn_01x04_Male" H 1208 4890 50  0000 C CNN
F 2 "Logic_trainer_kit:PinHeader_1x04_P2.54mm_Vertical" H 1100 4700 50  0001 C CNN
F 3 "~" H 1100 4700 50  0001 C CNN
	1    1100 4700
	1    0    0    -1  
$EndComp
$Comp
L Connector:Conn_01x04_Male J4
U 1 1
P 1050 6900
F 0 "J4" H 1158 7181 50  0000 C CNN
F 1 "Conn_01x04_Male" H 1158 7090 50  0000 C CNN
F 2 "Logic_trainer_kit:PinHeader_1x04_P2.54mm_Vertical" H 1050 6900 50  0001 C CNN
F 3 "~" H 1050 6900 50  0001 C CNN
	1    1050 6900
	1    0    0    -1  
$EndComp
$Comp
L Connector:Conn_01x02_Male J2
U 1 1
P 1050 6600
F 0 "J2" H 1158 6781 50  0000 C CNN
F 1 "Conn_01x02_Male" H 1158 6690 50  0000 C CNN
F 2 "Connector_PinHeader_2.54mm:PinHeader_1x02_P2.54mm_Vertical" H 1050 6600 50  0001 C CNN
F 3 "~" H 1050 6600 50  0001 C CNN
	1    1050 6600
	1    0    0    -1  
$EndComp
$Comp
L Device:C C2
U 1 1
P 8700 3650
F 0 "C2" H 8815 3696 50  0000 L CNN
F 1 "C" H 8815 3605 50  0000 L CNN
F 2 "Capacitor_SMD:C_1206_3216Metric_Pad1.42x1.75mm_HandSolder" H 8738 3500 50  0001 C CNN
F 3 "~" H 8700 3650 50  0001 C CNN
	1    8700 3650
	1    0    0    -1  
$EndComp
Wire Wire Line
	8700 3800 9150 3800
Connection ~ 9150 3800
Text GLabel 3400 3600 2    50   Input ~ 0
VCC
NoConn ~ 8000 4300
NoConn ~ 8000 4800
NoConn ~ 8000 5300
NoConn ~ 8000 5800
Text GLabel 2300 6100 1    50   Input ~ 0
n_1
Text GLabel 2300 6750 3    50   Input ~ 0
n_2
Text GLabel 5050 5950 1    50   Input ~ 0
e_1
Text GLabel 5050 6700 1    50   Input ~ 0
e_3
Text GLabel 5050 6900 3    50   Input ~ 0
e_4
$Comp
L 74xx:74HC86 U6
U 2 1
P 5350 6800
F 0 "U6" H 5350 7125 50  0000 C CNN
F 1 "74HC86" H 5350 7034 50  0000 C CNN
F 2 "Logic_trainer_kit:DIP-14_W7.62mm" H 5350 6800 50  0001 C CNN
F 3 "http://www.ti.com/lit/gpn/sn74HC86" H 5350 6800 50  0001 C CNN
	2    5350 6800
	1    0    0    -1  
$EndComp
Text GLabel 5050 6150 3    50   Input ~ 0
e_2
Text GLabel 2300 3700 1    50   Input ~ 0
o_1
Text GLabel 2300 3900 3    50   Input ~ 0
o_2
Text GLabel 2300 4450 1    50   Input ~ 0
o_3
Text GLabel 2300 4650 3    50   Input ~ 0
o_4
Text GLabel 5050 3700 1    50   Input ~ 0
o_5
Text GLabel 5050 3900 3    50   Input ~ 0
o_6
Text GLabel 5050 4450 1    50   Input ~ 0
o_7
Text GLabel 5050 4650 3    50   Input ~ 0
o_8
Text GLabel 2300 1450 1    50   Input ~ 0
a_1
Text GLabel 2300 1650 3    50   Input ~ 0
a_2
Text GLabel 2300 2200 1    50   Input ~ 0
a_3
Text GLabel 2300 2400 3    50   Input ~ 0
a_4
Text GLabel 5050 1450 1    50   Input ~ 0
a_5
Text GLabel 5050 1650 3    50   Input ~ 0
a_6
Text GLabel 5050 2200 1    50   Input ~ 0
a_7
Wire Wire Line
	8850 3400 8700 3400
Wire Wire Line
	8700 3400 8700 3500
Wire Wire Line
	8250 3400 8700 3400
Connection ~ 8700 3400
Text GLabel 5050 2400 3    50   Input ~ 0
a_8
$EndSCHEMATC
